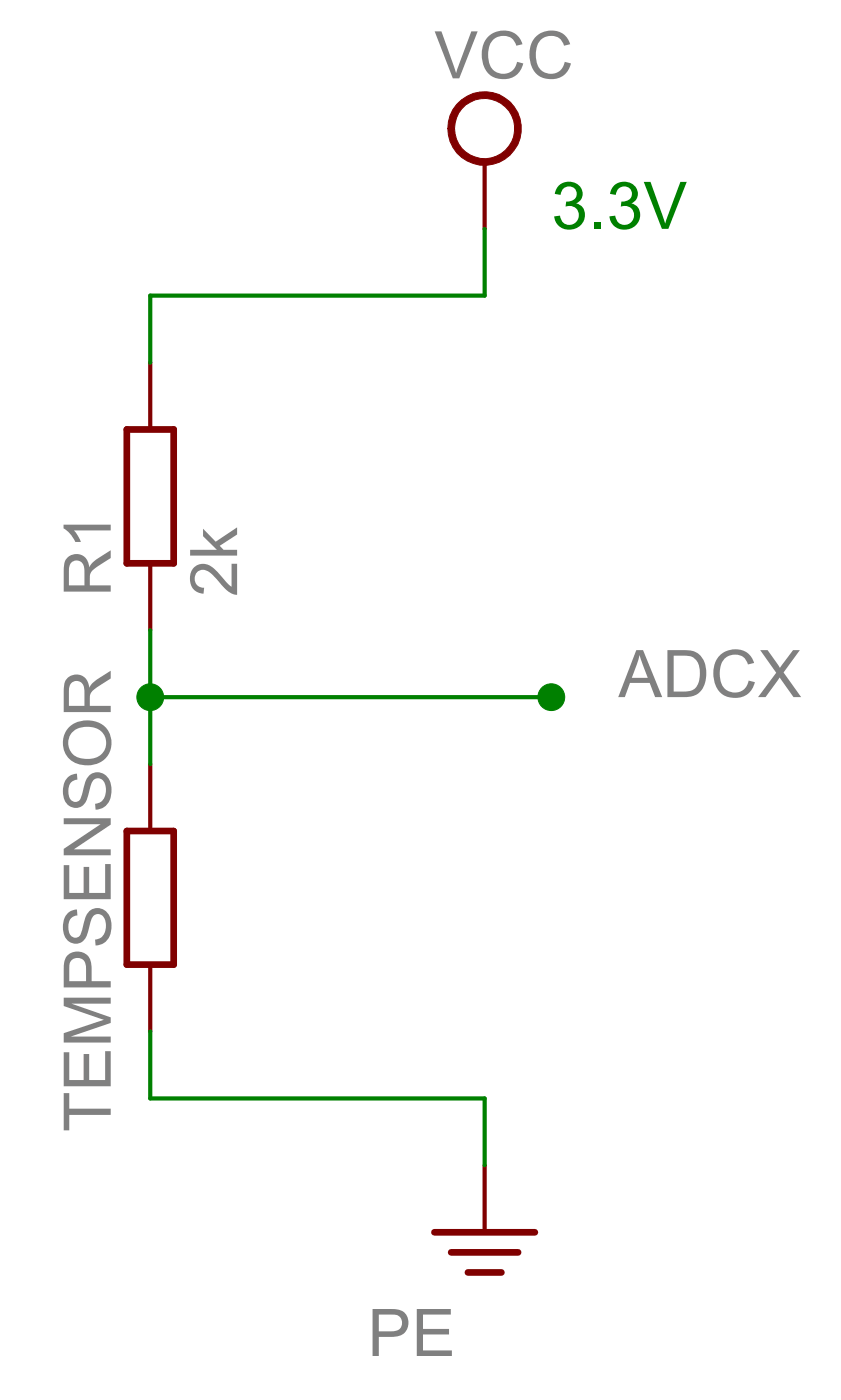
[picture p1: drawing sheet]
<svg xmlns="http://www.w3.org/2000/svg" width="64mm" height="106mm" viewBox="0 0 64 106" stroke-linecap="round" stroke-linejoin="round" font-family="sans-serif">
<g fill="#800000" stroke="#800000" stroke-width=".32">
<path d="M36.8 12.3v5.1z"/>
<path d="M36.8 88.5v5z"/>
<path d="M11.4 27.5v5.1z"/>
<path d="M11.4 42.8v5z"/>
<path d="M11.4 58v5.1z"/>
<path d="M11.4 73.2v5.1z"/>
</g>
<path d="M34.7 7.9a2.79 2.79 0 0 1 4.4 .3 2.79 2.79 0 0 1-1.5 4.2 2.79 2.79 0 0 1-3.6-2.6h.5a2.28 2.28 0 0 1 3.3-2.1 2.28 2.28 0 0 1 .4 3.8 2.28 2.28 0 0 1-3.7-1.3v-.4h-.5a2.7 2.7 0 0 1 .7-1.9z" fill-rule="evenodd" fill="#800000" stroke="#800000" stroke-width=".08"/>
<g fill="#800000" stroke="#800000" stroke-width=".51">
<path d="M34.2 95.1h5.1z"/>
<path d="M35.5 96.6h2.6z"/>
<path d="M33 93.5h7.6z"/>
<path d="M13.2 32.6v10.2z"/>
<path d="M9.6 32.6v10.2z"/>
<path d="M9.6 32.6h3.6z"/>
<path d="M9.6 42.8h3.6z"/>
<path d="M13.2 63.1v10.1z"/>
<path d="M9.6 63.1v10.1z"/>
<path d="M9.6 63.1h3.6z"/>
<path d="M9.6 73.2h3.6z"/>
</g>
<g fill="#008000" stroke="#008000" stroke-width=".32">
<path d="M11.4 22.4v5.1z"/>
<path d="M11.4 22.4h25.4z"/>
<path d="M36.8 17.4v5z"/>
<path d="M11.4 52.9v5.1z"/>
<path d="M11.4 47.8v5.1z"/>
<path d="M11.4 52.9h30.4z"/>
<path d="M11.4 78.3v5.1z"/>
<path d="M11.4 83.4h25.4z"/>
<path d="M36.8 83.4v5.1z"/>
</g>
<g fill="#008000" stroke="#008000" stroke-width=".08">
<circle cx="11.4" cy="52.9" r="1.02"/>
<circle cx="41.8" cy="52.9" r="1.02"/>
</g>
<g font-size="5.6" fill="#808080">
<text x="33" y="5.9">VCC</text>
<text x="8.4" y="45.3" transform="rotate(-90 8.4 45.3)">R1</text>
<text x="18" y="45.3" transform="rotate(-90 18 45.3)">2k</text>
<text x="46.9" y="52.9">ADCX</text>
<text x="8.4" y="85.9" transform="rotate(-90 8.4 85.9)">TEMPSENSOR</text>
<text x="27.9" y="102.9">PE</text>
</g>
<text font-size="5.6" fill="#008000" x="41.9" y="17.4">3.3V</text>
</svg>
